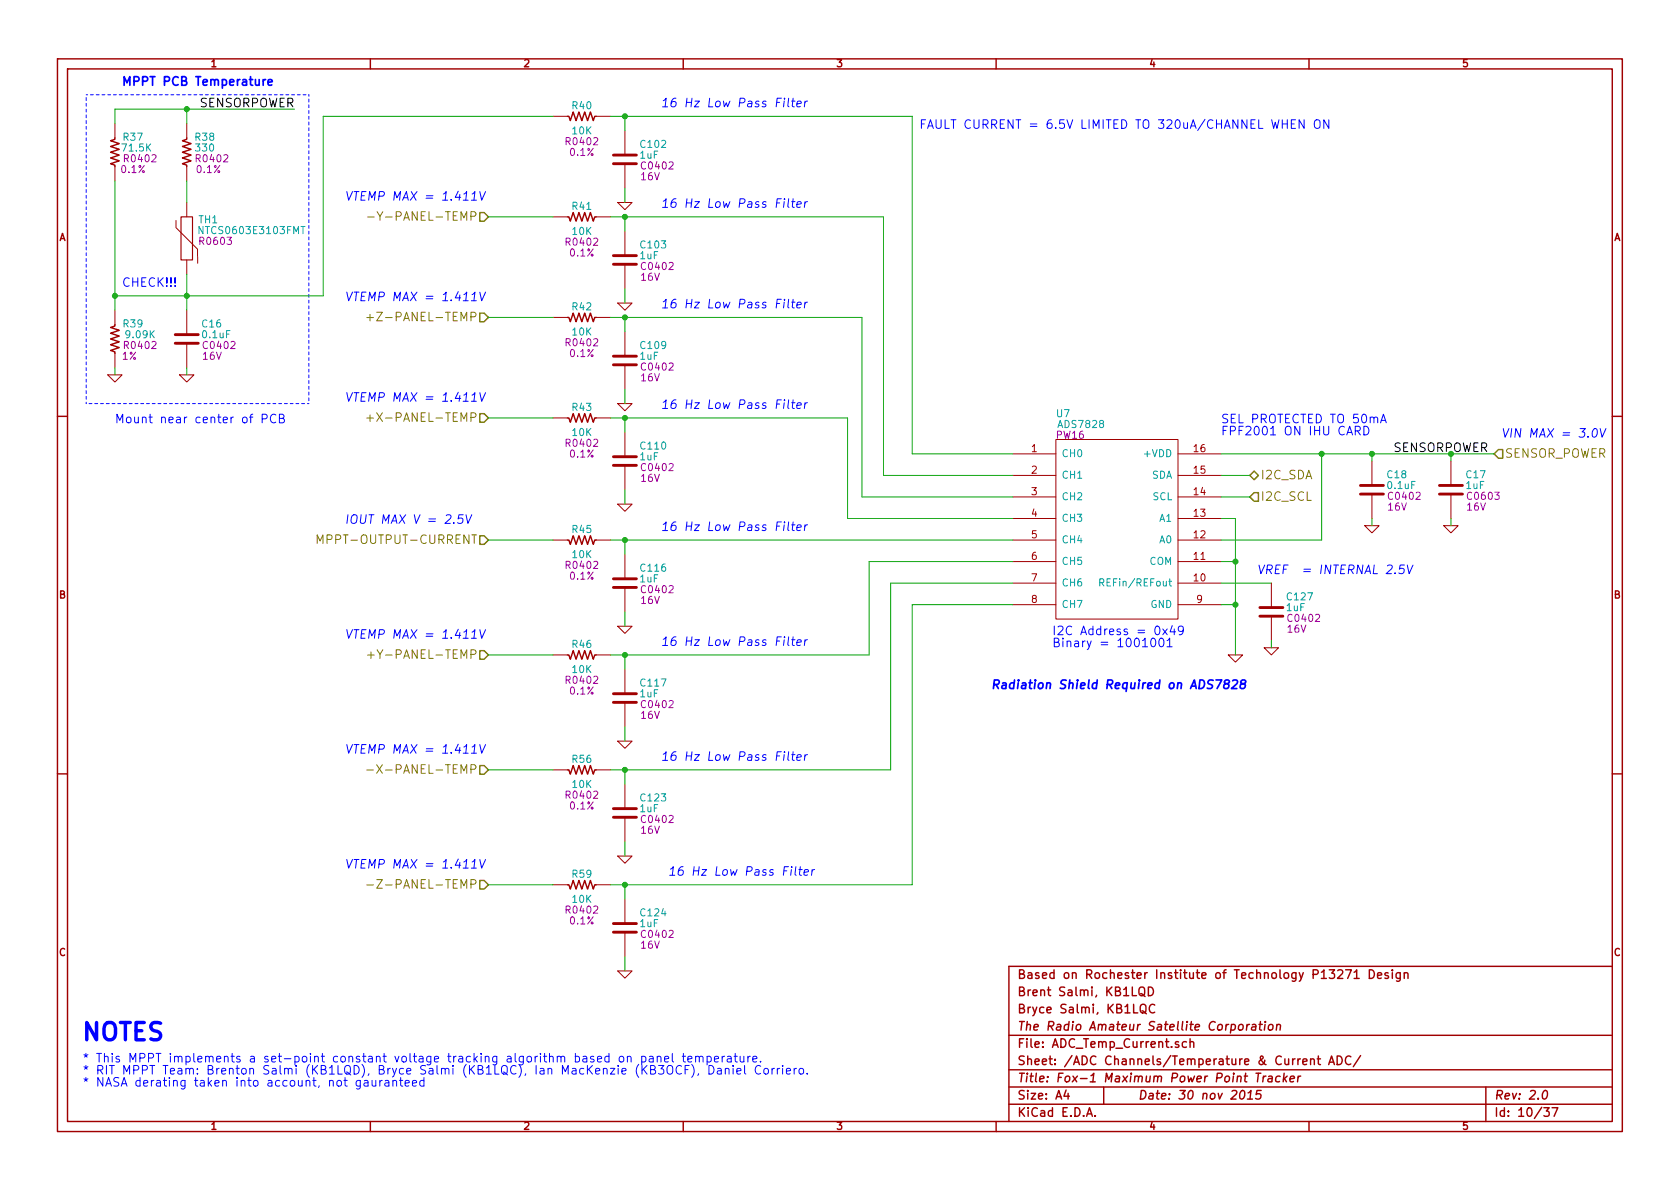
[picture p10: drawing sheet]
EESchema Schematic File Version 2
LIBS:power
LIBS:device
LIBS:transistors
LIBS:conn
LIBS:linear
LIBS:regul
LIBS:74xx
LIBS:cmos4000
LIBS:adc-dac
LIBS:memory
LIBS:xilinx
LIBS:special
LIBS:microcontrollers
LIBS:dsp
LIBS:microchip
LIBS:analog_switches
LIBS:motorola
LIBS:texas
LIBS:intel
LIBS:audio
LIBS:interface
LIBS:digital-audio
LIBS:philips
LIBS:display
LIBS:cypress
LIBS:siliconi
LIBS:opto
LIBS:atmel
LIBS:contrib
LIBS:valves
LIBS:KB1LQC
LIBS:TL1451_MPPT_Flight_Rev1-cache
EELAYER 27 0
EELAYER END
$Descr A4 11693 8268
encoding utf-8
Sheet 10 37
Title "Fox-1 Maximum Power Point Tracker"
Date "30 nov 2015"
Rev "2.0"
Comp "The Radio Amateur Satellite Corporation"
Comment1 "Bryce Salmi, KB1LQC"
Comment2 "Brent Salmi, KB1LQD"
Comment3 "Based on Rochester Institute of Technology P13271 Design"
Comment4 ""
$EndDescr
$Comp
L ADS7828 U7
U 1 1
P 7800 3600
F 0 "U7" H 7400 4325 50  0000 C CNN
F 1 "ADS7828" H 7525 4250 50  0000 C CNN
F 2 "PW16" H 7450 4175 50  0000 C CNN
F 3 "" H 7800 3600 60  0000 C CNN
	1    7800 3600
	1    0    0    -1  
$EndComp
Text HLabel 3400 2900 0    60   Input ~ 0
+X-PANEL-TEMP
Text HLabel 3400 5350 0    60   Input ~ 0
-X-PANEL-TEMP
Text HLabel 3400 4550 0    60   Input ~ 0
+Y-PANEL-TEMP
Text HLabel 3400 1500 0    60   Input ~ 0
-Y-PANEL-TEMP
Text HLabel 3400 2200 0    60   Input ~ 0
+Z-PANEL-TEMP
Text HLabel 3400 6150 0    60   Input ~ 0
-Z-PANEL-TEMP
Text HLabel 3400 3750 0    60   Input ~ 0
MPPT-OUTPUT-CURRENT
$Comp
L R_US R37
U 1 1
P 800 1050
F 0 "R37" H 925 1150 50  0000 C CNN
F 1 "71.5K" H 950 1075 50  0000 C CNN
F 2 "R0402" H 975 1000 50  0000 C CNN
F 3 "" H 800 1050 60  0000 C CNN
F 4 "0.1%" H 925 925 50  0000 C CNN "Tolerance"
	1    800  1050
	1    0    0    -1  
$EndComp
$Comp
L R_US R39
U 1 1
P 800 2350
F 0 "R39" H 925 2450 50  0000 C CNN
F 1 "9.09K" H 975 2375 50  0000 C CNN
F 2 "R0402" H 975 2300 50  0000 C CNN
F 3 "" H 800 2350 60  0000 C CNN
F 4 "1%" H 900 2225 50  0000 C CNN "Tolerance"
	1    800  2350
	1    0    0    -1  
$EndComp
$Comp
L R_US R38
U 1 1
P 1300 1050
F 0 "R38" H 1425 1150 50  0000 C CNN
F 1 "330" H 1425 1075 50  0000 C CNN
F 2 "R0402" H 1475 1000 50  0000 C CNN
F 3 "" H 1300 1050 60  0000 C CNN
F 4 "0.1%" H 1450 925 50  0000 C CNN "Tolerance"
	1    1300 1050
	1    0    0    -1  
$EndComp
$Comp
L THERMISTOR TH1
U 1 1
P 1300 1650
F 0 "TH1" H 1450 1775 50  0000 C CNN
F 1 "NTCS0603E3103FMT" H 1750 1700 50  0000 C CNN
F 2 "R0603" H 1500 1625 50  0000 C CNN
F 3 "" H 1300 1650 50  0000 C CNN
	1    1300 1650
	1    0    0    -1  
$EndComp
$Comp
L C C16
U 1 1
P 1300 2350
F 0 "C16" H 1400 2450 50  0000 L CNN
F 1 "0.1uF" H 1400 2375 50  0000 L CNN
F 2 "C0402" H 1525 2300 50  0000 C CNN
F 3 "" H 1300 2350 60  0000 C CNN
F 4 "16V" H 1475 2225 50  0000 C CNN "Rating"
	1    1300 2350
	1    0    0    -1  
$EndComp
$Comp
L GND #PWR081
U 1 1
P 1300 2600
F 0 "#PWR081" H 1300 2600 30  0001 C CNN
F 1 "GND" H 1300 2530 30  0001 C CNN
F 2 "" H 1300 2600 60  0000 C CNN
F 3 "" H 1300 2600 60  0000 C CNN
	1    1300 2600
	1    0    0    -1  
$EndComp
$Comp
L GND #PWR082
U 1 1
P 800 2600
F 0 "#PWR082" H 800 2600 30  0001 C CNN
F 1 "GND" H 800 2530 30  0001 C CNN
F 2 "" H 800 2600 60  0000 C CNN
F 3 "" H 800 2600 60  0000 C CNN
	1    800  2600
	1    0    0    -1  
$EndComp
Text Notes 800  2950 0    60   ~ 0
Mount near center of PCB
Text Notes 850  600  0    60   ~ 12
MPPT PCB Temperature
Text HLabel 8700 3450 2    60   Input ~ 0
I2C_SCL
Text HLabel 8700 3300 2    60   BiDi ~ 0
I2C_SDA
$Comp
L GND #PWR083
U 1 1
P 8600 4550
F 0 "#PWR083" H 8600 4550 30  0001 C CNN
F 1 "GND" H 8600 4480 30  0001 C CNN
F 2 "" H 8600 4550 60  0000 C CNN
F 3 "" H 8600 4550 60  0000 C CNN
	1    8600 4550
	1    0    0    -1  
$EndComp
$Comp
L C C18
U 1 1
P 9550 3400
F 0 "C18" H 9650 3500 50  0000 L CNN
F 1 "0.1uF" H 9650 3425 50  0000 L CNN
F 2 "C0402" H 9775 3350 50  0000 C CNN
F 3 "" H 9550 3400 60  0000 C CNN
F 4 "16V" H 9725 3275 50  0000 C CNN "rating"
	1    9550 3400
	1    0    0    -1  
$EndComp
$Comp
L GND #PWR084
U 1 1
P 9550 3650
F 0 "#PWR084" H 9550 3650 30  0001 C CNN
F 1 "GND" H 9550 3580 30  0001 C CNN
F 2 "" H 9550 3650 60  0000 C CNN
F 3 "" H 9550 3650 60  0000 C CNN
	1    9550 3650
	1    0    0    -1  
$EndComp
Text HLabel 10400 3150 2    60   Input ~ 0
SENSOR_POWER
Text Notes 7325 4425 0    60   ~ 0
I2C Address = 0x49\nBinary = 1001001
Text Notes 6900 4800 0    60   Italic 12
Radiation Shield Required on ADS7828
Text Notes 10450 3050 0    60   Italic 0
VIN MAX = 3.0V
Text Notes 2400 1400 0    60   Italic 0
VTEMP MAX = 1.411V
Text Notes 575  7250 0    120  ~ 24
NOTES
Text Notes 575  7400 0    60   ~ 0
* This MPPT implements a set-point constant voltage tracking algorithm based on panel temperature.\n* RIT MPPT Team: Brenton Salmi (KB1LQD), Bryce Salmi (KB1LQC), Ian MacKenzie (KB3OCF), Daniel Corriero.\n* NASA derating taken into account, not gauranteed
$Comp
L C C102
U 1 1
P 4350 1100
F 0 "C102" H 4450 1200 50  0000 L CNN
F 1 "1uF" H 4450 1125 50  0000 L CNN
F 2 "C0402" H 4575 1050 50  0000 C CNN
F 3 "" H 4350 1100 60  0000 C CNN
F 4 "16V" H 4525 975 50  0000 C CNN "Rating"
	1    4350 1100
	1    0    0    -1  
$EndComp
$Comp
L GND #PWR085
U 1 1
P 4350 1400
F 0 "#PWR085" H 4350 1400 30  0001 C CNN
F 1 "GND" H 4350 1330 30  0001 C CNN
F 2 "" H 4350 1400 60  0000 C CNN
F 3 "" H 4350 1400 60  0000 C CNN
	1    4350 1400
	1    0    0    -1  
$EndComp
$Comp
L R_US R40
U 1 1
P 4050 800
F 0 "R40" V 4125 800 50  0000 C CNN
F 1 "10K" V 3950 800 50  0000 C CNN
F 2 "R0402" V 3875 800 50  0000 C CNN
F 3 "" H 4050 800 50  0001 C CNN
F 4 "0.1%" V 3800 800 50  0000 C CNN "Tolerance"
	1    4050 800 
	0    -1   -1   0   
$EndComp
$Comp
L C C103
U 1 1
P 4350 1800
F 0 "C103" H 4450 1900 50  0000 L CNN
F 1 "1uF" H 4450 1825 50  0000 L CNN
F 2 "C0402" H 4575 1750 50  0000 C CNN
F 3 "" H 4350 1800 60  0000 C CNN
F 4 "16V" H 4525 1675 50  0000 C CNN "Rating"
	1    4350 1800
	1    0    0    -1  
$EndComp
$Comp
L GND #PWR086
U 1 1
P 4350 2100
F 0 "#PWR086" H 4350 2100 30  0001 C CNN
F 1 "GND" H 4350 2030 30  0001 C CNN
F 2 "" H 4350 2100 60  0000 C CNN
F 3 "" H 4350 2100 60  0000 C CNN
	1    4350 2100
	1    0    0    -1  
$EndComp
$Comp
L R_US R41
U 1 1
P 4050 1500
F 0 "R41" V 4125 1500 50  0000 C CNN
F 1 "10K" V 3950 1500 50  0000 C CNN
F 2 "R0402" V 3875 1500 50  0000 C CNN
F 3 "" H 4050 1500 50  0001 C CNN
F 4 "0.1%" V 3800 1500 50  0000 C CNN "Tolerance"
	1    4050 1500
	0    -1   -1   0   
$EndComp
$Comp
L C C109
U 1 1
P 4350 2500
F 0 "C109" H 4450 2600 50  0000 L CNN
F 1 "1uF" H 4450 2525 50  0000 L CNN
F 2 "C0402" H 4575 2450 50  0000 C CNN
F 3 "" H 4350 2500 60  0000 C CNN
F 4 "16V" H 4525 2375 50  0000 C CNN "Rating"
	1    4350 2500
	1    0    0    -1  
$EndComp
$Comp
L GND #PWR087
U 1 1
P 4350 2800
F 0 "#PWR087" H 4350 2800 30  0001 C CNN
F 1 "GND" H 4350 2730 30  0001 C CNN
F 2 "" H 4350 2800 60  0000 C CNN
F 3 "" H 4350 2800 60  0000 C CNN
	1    4350 2800
	1    0    0    -1  
$EndComp
$Comp
L R_US R42
U 1 1
P 4050 2200
F 0 "R42" V 4125 2200 50  0000 C CNN
F 1 "10K" V 3950 2200 50  0000 C CNN
F 2 "R0402" V 3875 2200 50  0000 C CNN
F 3 "" H 4050 2200 50  0001 C CNN
F 4 "0.1%" V 3800 2200 50  0000 C CNN "Tolerance"
	1    4050 2200
	0    -1   -1   0   
$EndComp
$Comp
L C C110
U 1 1
P 4350 3200
F 0 "C110" H 4450 3300 50  0000 L CNN
F 1 "1uF" H 4450 3225 50  0000 L CNN
F 2 "C0402" H 4575 3150 50  0000 C CNN
F 3 "" H 4350 3200 60  0000 C CNN
F 4 "16V" H 4525 3075 50  0000 C CNN "Rating"
	1    4350 3200
	1    0    0    -1  
$EndComp
$Comp
L GND #PWR088
U 1 1
P 4350 3500
F 0 "#PWR088" H 4350 3500 30  0001 C CNN
F 1 "GND" H 4350 3430 30  0001 C CNN
F 2 "" H 4350 3500 60  0000 C CNN
F 3 "" H 4350 3500 60  0000 C CNN
	1    4350 3500
	1    0    0    -1  
$EndComp
$Comp
L R_US R43
U 1 1
P 4050 2900
F 0 "R43" V 4125 2900 50  0000 C CNN
F 1 "10K" V 3950 2900 50  0000 C CNN
F 2 "R0402" V 3875 2900 50  0000 C CNN
F 3 "" H 4050 2900 50  0001 C CNN
F 4 "0.1%" V 3800 2900 50  0000 C CNN "Tolerance"
	1    4050 2900
	0    -1   -1   0   
$EndComp
$Comp
L C C116
U 1 1
P 4350 4050
F 0 "C116" H 4450 4150 50  0000 L CNN
F 1 "1uF" H 4450 4075 50  0000 L CNN
F 2 "C0402" H 4575 4000 50  0000 C CNN
F 3 "" H 4350 4050 60  0000 C CNN
F 4 "16V" H 4525 3925 50  0000 C CNN "Rating"
	1    4350 4050
	1    0    0    -1  
$EndComp
$Comp
L GND #PWR089
U 1 1
P 4350 4350
F 0 "#PWR089" H 4350 4350 30  0001 C CNN
F 1 "GND" H 4350 4280 30  0001 C CNN
F 2 "" H 4350 4350 60  0000 C CNN
F 3 "" H 4350 4350 60  0000 C CNN
	1    4350 4350
	1    0    0    -1  
$EndComp
$Comp
L R_US R45
U 1 1
P 4050 3750
F 0 "R45" V 4125 3750 50  0000 C CNN
F 1 "10K" V 3950 3750 50  0000 C CNN
F 2 "R0402" V 3875 3750 50  0000 C CNN
F 3 "" H 4050 3750 50  0001 C CNN
F 4 "0.1%" V 3800 3750 50  0000 C CNN "Tolerance"
	1    4050 3750
	0    -1   -1   0   
$EndComp
$Comp
L C C117
U 1 1
P 4350 4850
F 0 "C117" H 4450 4950 50  0000 L CNN
F 1 "1uF" H 4450 4875 50  0000 L CNN
F 2 "C0402" H 4575 4800 50  0000 C CNN
F 3 "" H 4350 4850 60  0000 C CNN
F 4 "16V" H 4525 4725 50  0000 C CNN "Rating"
	1    4350 4850
	1    0    0    -1  
$EndComp
$Comp
L GND #PWR090
U 1 1
P 4350 5150
F 0 "#PWR090" H 4350 5150 30  0001 C CNN
F 1 "GND" H 4350 5080 30  0001 C CNN
F 2 "" H 4350 5150 60  0000 C CNN
F 3 "" H 4350 5150 60  0000 C CNN
	1    4350 5150
	1    0    0    -1  
$EndComp
$Comp
L R_US R46
U 1 1
P 4050 4550
F 0 "R46" V 4125 4550 50  0000 C CNN
F 1 "10K" V 3950 4550 50  0000 C CNN
F 2 "R0402" V 3875 4550 50  0000 C CNN
F 3 "" H 4050 4550 50  0001 C CNN
F 4 "0.1%" V 3800 4550 50  0000 C CNN "Tolerance"
	1    4050 4550
	0    -1   -1   0   
$EndComp
$Comp
L C C123
U 1 1
P 4350 5650
F 0 "C123" H 4450 5750 50  0000 L CNN
F 1 "1uF" H 4450 5675 50  0000 L CNN
F 2 "C0402" H 4575 5600 50  0000 C CNN
F 3 "" H 4350 5650 60  0000 C CNN
F 4 "16V" H 4525 5525 50  0000 C CNN "Rating"
	1    4350 5650
	1    0    0    -1  
$EndComp
$Comp
L GND #PWR091
U 1 1
P 4350 5950
F 0 "#PWR091" H 4350 5950 30  0001 C CNN
F 1 "GND" H 4350 5880 30  0001 C CNN
F 2 "" H 4350 5950 60  0000 C CNN
F 3 "" H 4350 5950 60  0000 C CNN
	1    4350 5950
	1    0    0    -1  
$EndComp
$Comp
L R_US R56
U 1 1
P 4050 5350
F 0 "R56" V 4125 5350 50  0000 C CNN
F 1 "10K" V 3950 5350 50  0000 C CNN
F 2 "R0402" V 3875 5350 50  0000 C CNN
F 3 "" H 4050 5350 50  0001 C CNN
F 4 "0.1%" V 3800 5350 50  0000 C CNN "Tolerance"
	1    4050 5350
	0    -1   -1   0   
$EndComp
Text Notes 4600 750  0    60   Italic 0
16 Hz Low Pass Filter
Text Notes 4600 1450 0    60   Italic 0
16 Hz Low Pass Filter
Text Notes 4600 2150 0    60   Italic 0
16 Hz Low Pass Filter
Text Notes 4600 2850 0    60   Italic 0
16 Hz Low Pass Filter
Text Notes 4600 3700 0    60   Italic 0
16 Hz Low Pass Filter
Text Notes 4600 4500 0    60   Italic 0
16 Hz Low Pass Filter
Text Notes 4600 5300 0    60   Italic 0
16 Hz Low Pass Filter
Text Notes 8500 2950 0    60   ~ 0
SEL PROTECTED TO 50mA\nFPF2001 ON IHU CARD
$Comp
L C C124
U 1 1
P 4350 6450
F 0 "C124" H 4450 6550 50  0000 L CNN
F 1 "1uF" H 4450 6475 50  0000 L CNN
F 2 "C0402" H 4575 6400 50  0000 C CNN
F 3 "" H 4350 6450 60  0000 C CNN
F 4 "16V" H 4525 6325 50  0000 C CNN "Rating"
	1    4350 6450
	1    0    0    -1  
$EndComp
$Comp
L GND #PWR092
U 1 1
P 4350 6750
F 0 "#PWR092" H 4350 6750 30  0001 C CNN
F 1 "GND" H 4350 6680 30  0001 C CNN
F 2 "" H 4350 6750 60  0000 C CNN
F 3 "" H 4350 6750 60  0000 C CNN
	1    4350 6750
	1    0    0    -1  
$EndComp
$Comp
L R_US R59
U 1 1
P 4050 6150
F 0 "R59" V 4125 6150 50  0000 C CNN
F 1 "10K" V 3950 6150 50  0000 C CNN
F 2 "R0402" V 3875 6150 50  0000 C CNN
F 3 "" H 4050 6150 50  0001 C CNN
F 4 "0.1%" V 3800 6150 50  0000 C CNN "Tolerance"
	1    4050 6150
	0    -1   -1   0   
$EndComp
Text Notes 2400 2100 0    60   Italic 0
VTEMP MAX = 1.411V
Text Notes 2400 2800 0    60   Italic 0
VTEMP MAX = 1.411V
Text Notes 2400 3650 0    60   Italic 0
IOUT MAX V = 2.5V
Text Notes 2400 4450 0    60   Italic 0
VTEMP MAX = 1.411V
Text Notes 2400 5250 0    60   Italic 0
VTEMP MAX = 1.411V
Text Notes 2400 6050 0    60   Italic 0
VTEMP MAX = 1.411V
Text Notes 6400 900  0    60   ~ 0
FAULT CURRENT = 6.5V LIMITED TO 320uA/CHANNEL WHEN ON\n
Wire Wire Line
	1300 1250 1300 1400
Wire Wire Line
	1300 1900 1300 2150
Wire Wire Line
	800  2150 800  1250
Wire Wire Line
	800  850  800  750 
Wire Wire Line
	1300 750  1300 850 
Connection ~ 1300 750 
Wire Wire Line
	1300 2550 1300 2600
Wire Wire Line
	800  2550 800  2600
Connection ~ 1300 2050
Wire Notes Line
	600  650  2150 650 
Wire Notes Line
	2150 650  2150 2800
Wire Notes Line
	2150 2800 600  2800
Wire Notes Line
	600  2800 600  650 
Wire Wire Line
	6350 3150 7050 3150
Wire Wire Line
	7050 4200 6350 4200
Wire Wire Line
	6200 4050 7050 4050
Wire Wire Line
	6050 3900 7050 3900
Wire Wire Line
	5900 3600 7050 3600
Wire Wire Line
	6000 3450 7050 3450
Wire Wire Line
	6150 3300 7050 3300
Wire Wire Line
	8500 3150 10400 3150
Wire Wire Line
	10100 3150 10100 3200
Wire Wire Line
	8700 3450 8500 3450
Wire Wire Line
	8700 3300 8500 3300
Connection ~ 9200 3150
Wire Wire Line
	8500 3750 9200 3750
Wire Wire Line
	8600 3900 8500 3900
Wire Wire Line
	8600 4200 8500 4200
Wire Wire Line
	8850 4050 8500 4050
Wire Wire Line
	9550 3650 9550 3600
Wire Wire Line
	9550 3200 9550 3150
Connection ~ 9550 3150
Wire Wire Line
	8600 3600 8600 4550
Connection ~ 8600 4200
Wire Wire Line
	8500 3600 8600 3600
Connection ~ 8600 3900
Connection ~ 10100 3150
Wire Wire Line
	4350 1400 4350 1300
Wire Wire Line
	4350 900  4350 800 
Connection ~ 4350 800 
Wire Wire Line
	4350 2100 4350 2000
Wire Wire Line
	4350 2800 4350 2700
Wire Wire Line
	4350 3500 4350 3400
Wire Wire Line
	4350 4350 4350 4250
Wire Wire Line
	4350 5150 4350 5050
Wire Wire Line
	4350 5950 4350 5850
Wire Wire Line
	4350 1600 4350 1500
Connection ~ 4350 1500
Wire Wire Line
	4350 2200 4350 2300
Connection ~ 4350 2200
Wire Wire Line
	3850 2900 3400 2900
Wire Wire Line
	4350 3000 4350 2900
Connection ~ 4350 2900
Wire Wire Line
	4350 3850 4350 3750
Connection ~ 4350 3750
Wire Wire Line
	3850 3750 3400 3750
Wire Wire Line
	3850 4550 3400 4550
Wire Wire Line
	4350 4650 4350 4550
Connection ~ 4350 4550
Wire Wire Line
	3850 2200 3400 2200
Wire Wire Line
	3850 1500 3400 1500
Wire Wire Line
	3850 5350 3400 5350
Wire Wire Line
	4350 5450 4350 5350
Connection ~ 4350 5350
Wire Wire Line
	4250 800  6350 800 
Wire Wire Line
	6350 800  6350 3150
Wire Wire Line
	4250 1500 6150 1500
Wire Wire Line
	6150 1500 6150 3300
Wire Wire Line
	4250 2200 6000 2200
Wire Wire Line
	6000 2200 6000 3450
Wire Wire Line
	4250 2900 5900 2900
Wire Wire Line
	5900 2900 5900 3600
Wire Wire Line
	4250 4550 6050 4550
Wire Wire Line
	6050 4550 6050 3900
Wire Wire Line
	4250 5350 6200 5350
Wire Wire Line
	6200 5350 6200 4050
Wire Wire Line
	4350 6750 4350 6650
Wire Wire Line
	4350 6250 4350 6150
Connection ~ 4350 6150
Wire Wire Line
	4250 6150 6350 6150
Wire Wire Line
	6350 6150 6350 4200
Wire Wire Line
	3400 6150 3850 6150
Wire Wire Line
	4250 3750 7050 3750
Text Label 9700 3150 0    60   ~ 0
SENSORPOWER
Text Label 2050 750  2    60   ~ 0
SENSORPOWER
Wire Wire Line
	800  750  2050 750 
Text Notes 4650 6100 0    60   Italic 0
16 Hz Low Pass Filter
Wire Wire Line
	800  2050 2250 2050
Wire Wire Line
	2250 2050 2250 800 
Wire Wire Line
	2250 800  3850 800 
$Comp
L C C127
U 1 1
P 8850 4250
F 0 "C127" H 8950 4350 50  0000 L CNN
F 1 "1uF" H 8950 4275 50  0000 L CNN
F 2 "C0402" H 9075 4200 50  0000 C CNN
F 3 "" H 8850 4250 60  0000 C CNN
F 4 "16V" H 9025 4125 50  0000 C CNN "rating"
	1    8850 4250
	1    0    0    -1  
$EndComp
$Comp
L GND #PWR093
U 1 1
P 8850 4500
F 0 "#PWR093" H 8850 4500 30  0001 C CNN
F 1 "GND" H 8850 4430 30  0001 C CNN
F 2 "" H 8850 4500 60  0000 C CNN
F 3 "" H 8850 4500 60  0000 C CNN
	1    8850 4500
	1    0    0    -1  
$EndComp
Wire Wire Line
	8850 4500 8850 4450
$Comp
L C C17
U 1 1
P 10100 3400
F 0 "C17" H 10200 3500 50  0000 L CNN
F 1 "1uF" H 10200 3425 50  0000 L CNN
F 2 "C0603" H 10325 3350 50  0000 C CNN
F 3 "" H 10100 3400 60  0000 C CNN
F 4 "16V" H 10275 3275 50  0000 C CNN "rating"
	1    10100 3400
	1    0    0    -1  
$EndComp
$Comp
L GND #PWR094
U 1 1
P 10100 3650
F 0 "#PWR094" H 10100 3650 30  0001 C CNN
F 1 "GND" H 10100 3580 30  0001 C CNN
F 2 "" H 10100 3650 60  0000 C CNN
F 3 "" H 10100 3650 60  0000 C CNN
	1    10100 3650
	1    0    0    -1  
$EndComp
Wire Wire Line
	10100 3650 10100 3600
Wire Wire Line
	9200 3750 9200 3150
Text Notes 8750 4000 0    60   Italic 0
VREF  = INTERNAL 2.5V
Connection ~ 800  2050
Text Notes 850  2000 0    60   ~ 0
CHECK!!!
$EndSCHEMATC
